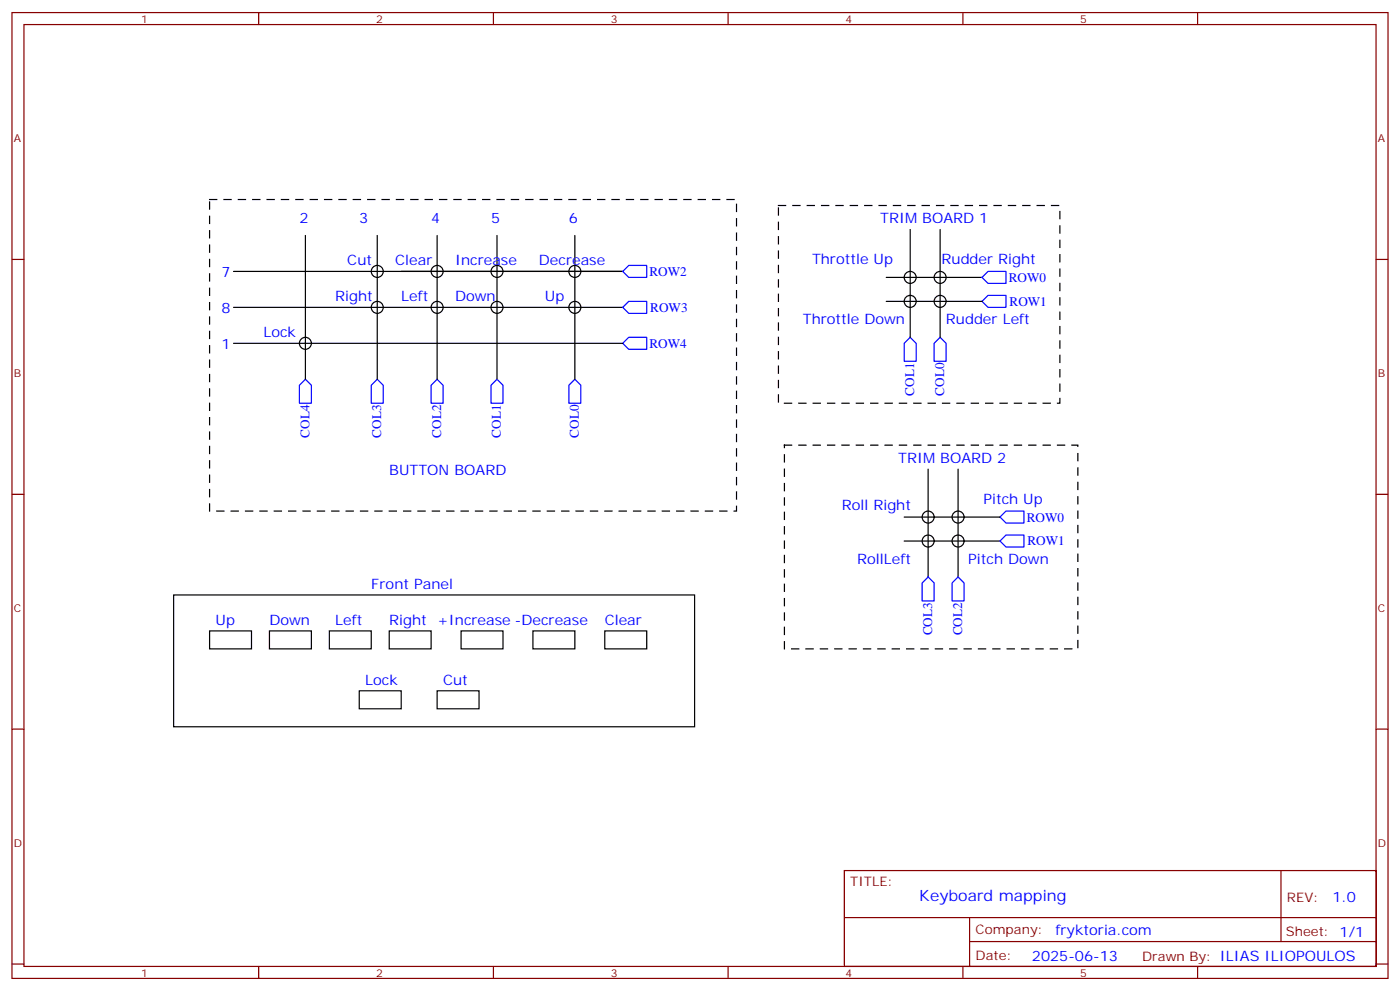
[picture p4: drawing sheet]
<svg xmlns="http://www.w3.org/2000/svg" width="412mm" height="292mm" viewBox="0 0 412 292" stroke-linecap="round" stroke-linejoin="round" font-family="sans-serif">
<g fill="none" stroke="#870000" stroke-width=".35">
<path d="M3.5 3.7h405.4v284.3h-405.4zM7.1 7.2h398.2v277.3h-398.2zM76.2 3.7v3.5M145.3 3.7v3.5M214.5 3.7v3.5M283.6 3.7v3.5M352.8 3.7v3.5M3.5 76.4h3.6M405.3 76.4h3.6M3.5 145.5h3.6M405.3 145.5h3.6M3.5 214.7h3.6"/>
<path d="M405.3 214.7h3.6M248.7 256.3h156.6v28.2h-156.6zM377.3 256.3v20.9M248.7 270.1h156.5M285.6 277.2h119.6M285.6 270.1v14.2M3.5 283.8h3.6M76.2 284.5v3.5M145.3 284.5v3.5M214.5 284.5v3.5M283.6 284.5v3.5M352.8 284.5v3.5"/>
<path d="M405.3 283.8h3.6"/>
</g>
<g fill="none" stroke="#00f" stroke-width=".35">
<path d="M183.4 79.9l1.8-1.8h5.3v3.6h-5.3zM183.4 90.5l1.8-1.8h5.3v3.6h-5.3zM268.1 99.3l1.8 1.8v5.3h-3.6v-5.3zM276.9 99.3l1.8 1.8v5.3h-3.5v-5.3zM289.3 88.7l1.7-1.7h5.3v3.5h-5.3zM289.3 81.7l1.7-1.8h5.3v3.5h-5.3zM90 111.7l1.7 1.7v5.3h-3.5v-5.3zM111.1 111.7l1.8 1.7v5.3h-3.5v-5.3zM128.8 111.7l1.7 1.7v5.3h-3.5v-5.3zM146.4 111.7l1.8 1.7v5.3h-3.6v-5.3zM169.3 111.7l1.8 1.7v5.3h-3.5v-5.3zM183.4 101.1l1.8-1.8h5.3v3.5h-5.3z"/>
<path d="M294.6 152.2l1.7-1.7h5.3v3.5h-5.3zM294.6 159.3l1.7-1.8h5.3v3.5h-5.3zM271.6 171.6l1.8-1.7 1.8 1.7v5.3h-3.6zM282.2 169.9l1.8 1.7v5.3h-3.5v-5.3z"/>
</g>
<g fill="none" stroke="#000" stroke-width=".35">
<path d="M68.8 79.9h114.6h-65.2M90 69.3v42.4M111.1 69.3v42.4M128.8 69.3v42.4M146.4 69.3v42.4M169.3 69.3v42.4M268.1 67.6v31.7M276.9 67.6v31.7M68.8 90.5h114.6M261.1 81.7h28.2M261.1 88.7h28.2M68.8 101.1h114.6"/>
<path d="M273.4 138.1v31.8M282.2 138.1v31.8M266.3 159.3h28.3M266.3 152.2h28.3M51.2 175.2h153.4v38.8h-153.4zM61.7 185.7h12.4v5.3h-12.4zM79.4 185.7h12.3v5.3h-12.3zM97 185.7h12.4v5.3h-12.4zM114.7 185.7h12.3v5.3h-12.3zM135.8 185.7h12.4v5.3h-12.4zM157 185.7h12.3v5.3h-12.3zM178.2 185.7h12.3v5.3h-12.3z"/>
<path d="M105.8 203.4h12.4v5.3h-12.4zM128.8 203.4h12.3v5.3h-12.3z"/>
<circle cx="111.1" cy="79.9" r="1.76"/>
<circle cx="128.8" cy="79.9" r="1.76"/>
<circle cx="146.4" cy="79.9" r="1.76"/>
<circle cx="169.3" cy="79.9" r="1.76"/>
<circle cx="111.1" cy="90.5" r="1.76"/>
<circle cx="128.8" cy="90.5" r="1.76"/>
<circle cx="146.4" cy="90.5" r="1.76"/>
<circle cx="169.3" cy="90.5" r="1.76"/>
<circle cx="268.1" cy="81.7" r="1.76"/>
<circle cx="268.1" cy="88.7" r="1.76"/>
<circle cx="276.9" cy="81.7" r="1.76"/>
<circle cx="276.9" cy="88.7" r="1.76"/>
<circle cx="90" cy="101.1" r="1.76"/>
<circle cx="273.4" cy="152.2" r="1.76"/>
<circle cx="273.4" cy="159.3" r="1.76"/>
<circle cx="282.2" cy="159.3" r="1.76"/>
<circle cx="282.2" cy="152.2" r="1.76"/>
</g>
<path d="M61.7 58.7h155.3v91.8h-155.3zM229.3 60.5h82.9v58.2h-82.9zM231.1 131.1h86.4v59.9h-86.4z" fill="none" stroke="#000" stroke-width=".35" stroke-dasharray="2.1 2.1"/>
<text font-size="4.6" fill="#00f" x="270.8" y="265.3">Keyboard mapping</text>
<g font-size="4.2" fill="#00f">
<text x="88.2" y="65.8">2</text>
<text x="105.8" y="65.8">3</text>
<text x="127" y="65.8">4</text>
<text x="144.6" y="65.8">5</text>
<text x="167.6" y="65.8">6</text>
<text x="259.3" y="65.8">TRIM BOARD 1</text>
<text x="239.2" y="77.8">Throttle Up</text>
<text x="277.4" y="77.8">Rudder Right</text>
<text x="65.3" y="81.7">7</text>
<text x="102.3" y="78.1">Cut</text>
<text x="116.4" y="78.1">Clear</text>
<text x="134.1" y="78.1">Increase</text>
<text x="158.7" y="78.1">Decrease</text>
<text x="98.8" y="88.7">Right</text>
<text x="118.2" y="88.7">Left</text>
<text x="134.1" y="88.7">Down</text>
<text x="160.5" y="88.7">Up</text>
<text x="65.3" y="92.3">8</text>
<text x="236.5" y="95.4">Throttle Down</text>
<text x="278.7" y="95.4">Rudder Left</text>
<text x="77.6" y="99.3">Lock</text>
<text x="65.3" y="102.8">1</text>
<text x="264.6" y="136.3">TRIM BOARD 2</text>
<text x="114.7" y="139.9">BUTTON BOARD</text>
<text x="289.7" y="148.3">Pitch Up</text>
<text x="248" y="150.1">Roll Right</text>
<text x="252.5" y="166">RollLeft</text>
<text x="285.2" y="166">Pitch Down</text>
<text x="109.4" y="173.4">Front Panel</text>
<text x="63.5" y="184">Up</text>
<text x="79.4" y="184">Down</text>
<text x="98.8" y="184">Left</text>
<text x="114.7" y="184">Right +Increase -Decrease</text>
<text x="178.2" y="184">Clear</text>
<text x="107.6" y="201.6">Lock</text>
<text x="130.5" y="201.6">Cut</text>
<text x="392.5" y="265.6">1.0</text>
<text x="310.9" y="275.1">fryktoria.com</text>
<text x="304" y="282.9">2025-06-13</text>
</g>
<g font-size="3.9" fill="#00f">
<text x="191.3" y="81.2">ROW2</text>
<text x="297.2" y="83">ROW0</text>
<text x="191.6" y="91.8">ROW3</text>
<text x="297.4" y="90">ROW1</text>
<text x="191.3" y="102.4">ROW4</text>
<text x="269.3" y="116.5" transform="rotate(-90 269.3 116.5)">COL1</text>
<text x="278.1" y="116.5" transform="rotate(-90 278.1 116.5)">COL0</text>
<text x="91.1" y="128.8" transform="rotate(-90 91.1 128.8)">COL4</text>
<text x="112.3" y="128.8" transform="rotate(-90 112.3 128.8)">COL3</text>
<text x="129.9" y="128.8" transform="rotate(-90 129.9 128.8)">COL2</text>
<text x="147.6" y="128.8" transform="rotate(-90 147.6 128.8)">COL1</text>
<text x="170.5" y="128.8" transform="rotate(-90 170.5 128.8)">COL0</text>
<text x="302.4" y="153.5">ROW0</text>
<text x="302.7" y="160.6">ROW1</text>
<text x="274.6" y="187" transform="rotate(-90 274.6 187)">COL3</text>
<text x="283.4" y="187" transform="rotate(-90 283.4 187)">COL2</text>
</g>
<g font-size="3.9" fill="#800">
<text x="250.5" y="260.9">TITLE:</text>
<text x="379.1" y="265.6">REV:</text>
<text x="287.4" y="275.1">Company:</text>
<text x="378.7" y="275.7">Sheet: 1/1</text>
<text x="287.4" y="282.8">Date:</text>
<text x="336.4" y="282.8">Drawn By: ILIAS ILIOPOULOS</text>
</g>
<g font-size="3.2" fill="#800">
<text x="41.6" y="6.7">1</text>
<text x="110.8" y="6.7">2</text>
<text x="179.9" y="6.7">3</text>
<text x="249.1" y="6.7">4</text>
<text x="318.2" y="6.7">5</text>
<text x="4.1" y="41.8">A</text>
<text x="405.9" y="41.8">A</text>
<text x="4.1" y="110.9">B</text>
<text x="405.9" y="110.9">B</text>
<text x="4.1" y="180.1">C</text>
<text x="405.9" y="180.1">C</text>
<text x="4.1" y="249.2">D</text>
<text x="405.9" y="249.2">D</text>
<text x="41.6" y="287.5">1</text>
<text x="110.8" y="287.5">2</text>
<text x="179.9" y="287.5">3</text>
<text x="249.1" y="287.5">4</text>
<text x="318.2" y="287.5">5</text>
</g>
</svg>
